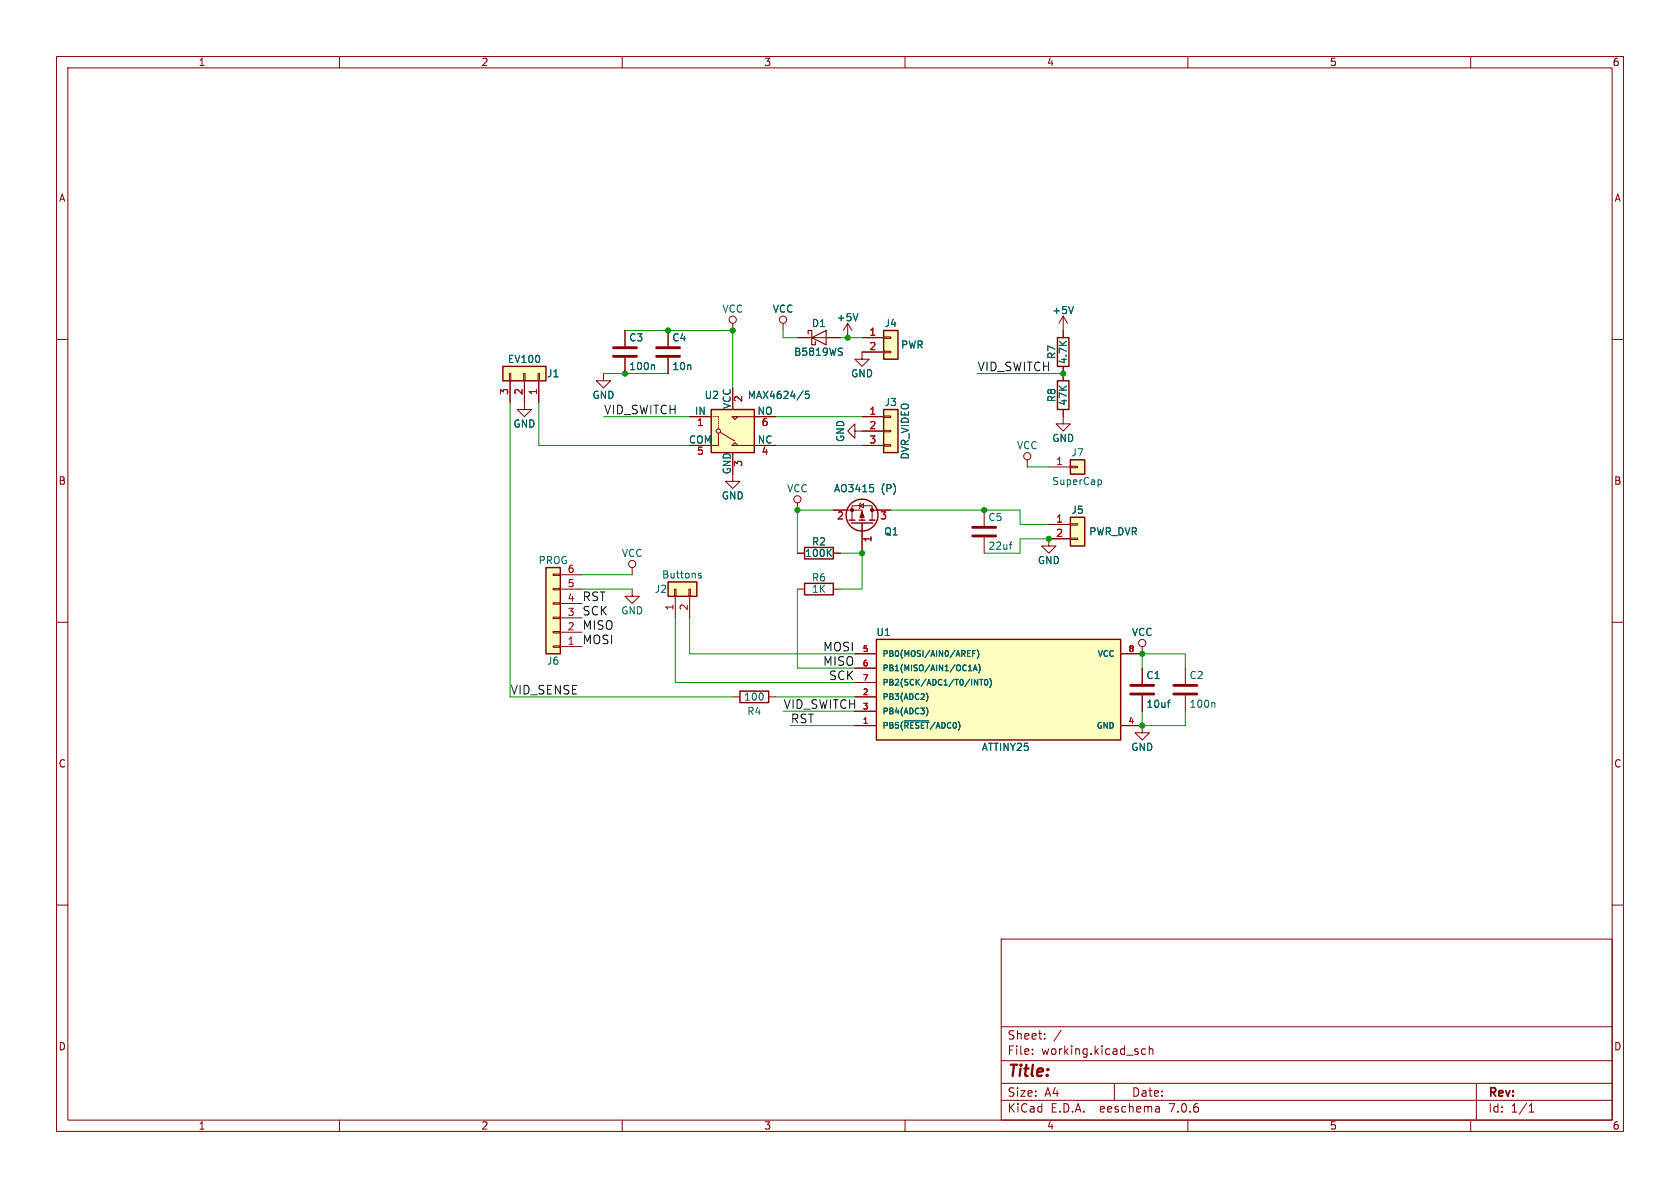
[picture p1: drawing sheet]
(kicad_sch (version 20230121) (generator eeschema)

 (paper "A4")

 (lib_symbols
  (symbol "VideoSwitchDVR-rescue:+5V" (power) (pin_names (offset 0)) (in_bom yes) (on_board yes)
   (property "Reference" "#PWR" (at 0 -3.81 0) (effects (font (size 1.27 1.27)) hide))
   (property "Value" "+5V" (at 0 3.556 0) (effects (font (size 1.27 1.27))))
   (property "Footprint" "" (at 0 0 0) (effects (font (size 1.27 1.27)) hide))
   (property "Datasheet" "" (at 0 0 0) (effects (font (size 1.27 1.27)) hide))
   (symbol "+5V_0_1"
    (polyline (pts (xy -0.762 1.27) (xy 0 2.54)) (stroke (width 0) (type solid)) (fill (type none)))
    (polyline (pts (xy 0 0) (xy 0 2.54)) (stroke (width 0) (type solid)) (fill (type none)))
    (polyline (pts (xy 0 2.54) (xy 0.762 1.27)) (stroke (width 0) (type solid)) (fill (type none))))
   (symbol "+5V_1_1"
    (pin power_in line (at 0 0 90) (length 0) hide (name "+5V" (effects (font (size 1.27 1.27)))) (number "1" (effects (font (size 1.27 1.27)))))))
  (symbol "VideoSwitchDVR-rescue:ATTINY15-1SC" (pin_names (offset 1.016)) (in_bom yes) (on_board yes)
   (property "Reference" "U" (at -20.32 10.16 0) (effects (font (size 1.27 1.27))))
   (property "Value" "ATTINY15-1SC" (at 16.51 -10.16 0) (effects (font (size 1.27 1.27))))
   (property "Footprint" "Housings_SOIC:SOIC-8_3.9x4.9mm_Pitch1.27mm" (at 15.24 0 0) (effects (font (size 1.27 1.27) italic) hide))
   (property "Datasheet" "" (at -20.32 8.89 0) (effects (font (size 1.27 1.27)) hide))
   (symbol "ATTINY15-1SC_0_1"
    (rectangle (start -21.59 8.89) (end 21.59 -8.89) (stroke (width 0.254) (type solid)) (fill (type background))))
   (symbol "ATTINY15-1SC_1_1"
    (pin bidirectional line (at -25.4 -6.35 0) (length 3.81) (name "PB5(~{RESET}/ADC0)" (effects (font (size 1.016 1.016)))) (number "1" (effects (font (size 1.016 1.016)))))
    (pin bidirectional line (at -25.4 -1.27 0) (length 3.81) (name "PB3(ADC2)" (effects (font (size 1.016 1.016)))) (number "2" (effects (font (size 1.016 1.016)))))
    (pin bidirectional line (at -25.4 -3.81 0) (length 3.81) (name "PB4(ADC3)" (effects (font (size 1.016 1.016)))) (number "3" (effects (font (size 1.016 1.016)))))
    (pin power_in line (at 25.4 -6.35 180) (length 3.81) (name "GND" (effects (font (size 1.016 1.016)))) (number "4" (effects (font (size 1.016 1.016)))))
    (pin bidirectional line (at -25.4 6.35 0) (length 3.81) (name "PB0(MOSI/AIN0/AREF)" (effects (font (size 1.016 1.016)))) (number "5" (effects (font (size 1.016 1.016)))))
    (pin bidirectional line (at -25.4 3.81 0) (length 3.81) (name "PB1(MISO/AIN1/OC1A)" (effects (font (size 1.016 1.016)))) (number "6" (effects (font (size 1.016 1.016)))))
    (pin bidirectional line (at -25.4 1.27 0) (length 3.81) (name "PB2(SCK/ADC1/T0/INT0)" (effects (font (size 1.016 1.016)))) (number "7" (effects (font (size 1.016 1.016)))))
    (pin power_in line (at 25.4 6.35 180) (length 3.81) (name "VCC" (effects (font (size 1.016 1.016)))) (number "8" (effects (font (size 1.016 1.016)))))))
  (symbol "VideoSwitchDVR-rescue:C" (pin_numbers hide) (pin_names (offset 0.254)) (in_bom yes) (on_board yes)
   (property "Reference" "C" (at 0.635 2.54 0) (effects (font (size 1.27 1.27)) (justify left)))
   (property "Value" "C" (at 0.635 -2.54 0) (effects (font (size 1.27 1.27)) (justify left)))
   (property "Footprint" "" (at 0.9652 -3.81 0) (effects (font (size 1.27 1.27)) hide))
   (property "Datasheet" "" (at 0 0 0) (effects (font (size 1.27 1.27)) hide))
   (symbol "C_0_1"
    (polyline (pts (xy -2.032 -0.762) (xy 2.032 -0.762)) (stroke (width 0.508) (type solid)) (fill (type none)))
    (polyline (pts (xy -2.032 0.762) (xy 2.032 0.762)) (stroke (width 0.508) (type solid)) (fill (type none))))
   (symbol "C_1_1"
    (pin passive line (at 0 3.81 270) (length 2.794) (name "~" (effects (font (size 1.27 1.27)))) (number "1" (effects (font (size 1.27 1.27)))))
    (pin passive line (at 0 -3.81 90) (length 2.794) (name "~" (effects (font (size 1.27 1.27)))) (number "2" (effects (font (size 1.27 1.27)))))))
  (symbol "VideoSwitchDVR-rescue:Conn_01x01" (pin_names (offset 1.016) hide) (in_bom yes) (on_board yes)
   (property "Reference" "J" (at 0 2.54 0) (effects (font (size 1.27 1.27))))
   (property "Value" "Conn_01x01" (at 0 -2.54 0) (effects (font (size 1.27 1.27))))
   (property "Footprint" "" (at 0 0 0) (effects (font (size 1.27 1.27)) hide))
   (property "Datasheet" "" (at 0 0 0) (effects (font (size 1.27 1.27)) hide))
   (symbol "Conn_01x01_1_1"
    (rectangle (start -1.27 0.127) (end 0 -0.127) (stroke (width 0.1524) (type solid)) (fill (type none)))
    (rectangle (start -1.27 1.27) (end 1.27 -1.27) (stroke (width 0.254) (type solid)) (fill (type background)))
    (pin passive line (at -5.08 0 0) (length 3.81) (name "Pin_1" (effects (font (size 1.27 1.27)))) (number "1" (effects (font (size 1.27 1.27)))))))
  (symbol "VideoSwitchDVR-rescue:Conn_01x02" (pin_names (offset 1.016) hide) (in_bom yes) (on_board yes)
   (property "Reference" "J" (at 0 2.54 0) (effects (font (size 1.27 1.27))))
   (property "Value" "Conn_01x02" (at 0 -5.08 0) (effects (font (size 1.27 1.27))))
   (property "Footprint" "" (at 0 0 0) (effects (font (size 1.27 1.27)) hide))
   (property "Datasheet" "" (at 0 0 0) (effects (font (size 1.27 1.27)) hide))
   (symbol "Conn_01x02_1_1"
    (rectangle (start -1.27 -2.413) (end 0 -2.667) (stroke (width 0.1524) (type solid)) (fill (type none)))
    (rectangle (start -1.27 0.127) (end 0 -0.127) (stroke (width 0.1524) (type solid)) (fill (type none)))
    (rectangle (start -1.27 1.27) (end 1.27 -3.81) (stroke (width 0.254) (type solid)) (fill (type background)))
    (pin passive line (at -5.08 0 0) (length 3.81) (name "Pin_1" (effects (font (size 1.27 1.27)))) (number "1" (effects (font (size 1.27 1.27)))))
    (pin passive line (at -5.08 -2.54 0) (length 3.81) (name "Pin_2" (effects (font (size 1.27 1.27)))) (number "2" (effects (font (size 1.27 1.27)))))))
  (symbol "VideoSwitchDVR-rescue:Conn_01x03" (pin_names (offset 1.016) hide) (in_bom yes) (on_board yes)
   (property "Reference" "J" (at 0 5.08 0) (effects (font (size 1.27 1.27))))
   (property "Value" "Conn_01x03" (at 0 -5.08 0) (effects (font (size 1.27 1.27))))
   (property "Footprint" "" (at 0 0 0) (effects (font (size 1.27 1.27)) hide))
   (property "Datasheet" "" (at 0 0 0) (effects (font (size 1.27 1.27)) hide))
   (symbol "Conn_01x03_1_1"
    (rectangle (start -1.27 -2.413) (end 0 -2.667) (stroke (width 0.1524) (type solid)) (fill (type none)))
    (rectangle (start -1.27 0.127) (end 0 -0.127) (stroke (width 0.1524) (type solid)) (fill (type none)))
    (rectangle (start -1.27 2.667) (end 0 2.413) (stroke (width 0.1524) (type solid)) (fill (type none)))
    (rectangle (start -1.27 3.81) (end 1.27 -3.81) (stroke (width 0.254) (type solid)) (fill (type background)))
    (pin passive line (at -5.08 2.54 0) (length 3.81) (name "Pin_1" (effects (font (size 1.27 1.27)))) (number "1" (effects (font (size 1.27 1.27)))))
    (pin passive line (at -5.08 0 0) (length 3.81) (name "Pin_2" (effects (font (size 1.27 1.27)))) (number "2" (effects (font (size 1.27 1.27)))))
    (pin passive line (at -5.08 -2.54 0) (length 3.81) (name "Pin_3" (effects (font (size 1.27 1.27)))) (number "3" (effects (font (size 1.27 1.27)))))))
  (symbol "VideoSwitchDVR-rescue:Conn_01x06" (pin_names (offset 1.016) hide) (in_bom yes) (on_board yes)
   (property "Reference" "J" (at 0 7.62 0) (effects (font (size 1.27 1.27))))
   (property "Value" "Conn_01x06" (at 0 -10.16 0) (effects (font (size 1.27 1.27))))
   (property "Footprint" "" (at 0 0 0) (effects (font (size 1.27 1.27)) hide))
   (property "Datasheet" "" (at 0 0 0) (effects (font (size 1.27 1.27)) hide))
   (symbol "Conn_01x06_1_1"
    (rectangle (start -1.27 -7.493) (end 0 -7.747) (stroke (width 0.1524) (type solid)) (fill (type none)))
    (rectangle (start -1.27 -4.953) (end 0 -5.207) (stroke (width 0.1524) (type solid)) (fill (type none)))
    (rectangle (start -1.27 -2.413) (end 0 -2.667) (stroke (width 0.1524) (type solid)) (fill (type none)))
    (rectangle (start -1.27 0.127) (end 0 -0.127) (stroke (width 0.1524) (type solid)) (fill (type none)))
    (rectangle (start -1.27 2.667) (end 0 2.413) (stroke (width 0.1524) (type solid)) (fill (type none)))
    (rectangle (start -1.27 5.207) (end 0 4.953) (stroke (width 0.1524) (type solid)) (fill (type none)))
    (rectangle (start -1.27 6.35) (end 1.27 -8.89) (stroke (width 0.254) (type solid)) (fill (type background)))
    (pin passive line (at -5.08 5.08 0) (length 3.81) (name "Pin_1" (effects (font (size 1.27 1.27)))) (number "1" (effects (font (size 1.27 1.27)))))
    (pin passive line (at -5.08 2.54 0) (length 3.81) (name "Pin_2" (effects (font (size 1.27 1.27)))) (number "2" (effects (font (size 1.27 1.27)))))
    (pin passive line (at -5.08 0 0) (length 3.81) (name "Pin_3" (effects (font (size 1.27 1.27)))) (number "3" (effects (font (size 1.27 1.27)))))
    (pin passive line (at -5.08 -2.54 0) (length 3.81) (name "Pin_4" (effects (font (size 1.27 1.27)))) (number "4" (effects (font (size 1.27 1.27)))))
    (pin passive line (at -5.08 -5.08 0) (length 3.81) (name "Pin_5" (effects (font (size 1.27 1.27)))) (number "5" (effects (font (size 1.27 1.27)))))
    (pin passive line (at -5.08 -7.62 0) (length 3.81) (name "Pin_6" (effects (font (size 1.27 1.27)))) (number "6" (effects (font (size 1.27 1.27)))))))
  (symbol "VideoSwitchDVR-rescue:D_Schottky" (pin_numbers hide) (pin_names (offset 1.016) hide) (in_bom yes) (on_board yes)
   (property "Reference" "D" (at 0 2.54 0) (effects (font (size 1.27 1.27))))
   (property "Value" "D_Schottky" (at 0 -2.54 0) (effects (font (size 1.27 1.27))))
   (property "Footprint" "" (at 0 0 0) (effects (font (size 1.27 1.27)) hide))
   (property "Datasheet" "" (at 0 0 0) (effects (font (size 1.27 1.27)) hide))
   (symbol "D_Schottky_0_1"
    (polyline (pts (xy 1.27 0) (xy -1.27 0)) (stroke (width 0) (type solid)) (fill (type none)))
    (polyline (pts (xy 1.27 1.27) (xy 1.27 -1.27) (xy -1.27 0) (xy 1.27 1.27)) (stroke (width 0.2032) (type solid)) (fill (type none)))
    (polyline (pts (xy -1.905 0.635) (xy -1.905 1.27) (xy -1.27 1.27) (xy -1.27 -1.27) (xy -0.635 -1.27) (xy -0.635 -0.635)) (stroke (width 0.2032) (type solid)) (fill (type none))))
   (symbol "D_Schottky_1_1"
    (pin passive line (at -3.81 0 0) (length 2.54) (name "K" (effects (font (size 1.27 1.27)))) (number "1" (effects (font (size 1.27 1.27)))))
    (pin passive line (at 3.81 0 180) (length 2.54) (name "A" (effects (font (size 1.27 1.27)))) (number "2" (effects (font (size 1.27 1.27)))))))
  (symbol "VideoSwitchDVR-rescue:GND" (power) (pin_names (offset 0)) (in_bom yes) (on_board yes)
   (property "Reference" "#PWR" (at 0 -6.35 0) (effects (font (size 1.27 1.27)) hide))
   (property "Value" "GND" (at 0 -3.81 0) (effects (font (size 1.27 1.27))))
   (property "Footprint" "" (at 0 0 0) (effects (font (size 1.27 1.27)) hide))
   (property "Datasheet" "" (at 0 0 0) (effects (font (size 1.27 1.27)) hide))
   (symbol "GND_0_1"
    (polyline (pts (xy 0 0) (xy 0 -1.27) (xy 1.27 -1.27) (xy 0 -2.54) (xy -1.27 -1.27) (xy 0 -1.27)) (stroke (width 0) (type solid)) (fill (type none))))
   (symbol "GND_1_1"
    (pin power_in line (at 0 0 270) (length 0) hide (name "GND" (effects (font (size 1.27 1.27)))) (number "1" (effects (font (size 1.27 1.27)))))))
  (symbol "VideoSwitchDVR-rescue:MAX4624/5" (pin_names (offset 0)) (in_bom yes) (on_board yes)
   (property "Reference" "U" (at -5.08 6.35 0) (effects (font (size 1.27 1.27)) (justify left)))
   (property "Value" "MAX4624/5" (at 2.54 6.35 0) (effects (font (size 1.27 1.27)) (justify left)))
   (property "Footprint" "" (at 0 1.27 0) (effects (font (size 1.27 1.27)) hide))
   (property "Datasheet" "" (at 0 1.27 0) (effects (font (size 1.27 1.27)) hide))
   (symbol "MAX4624/5_0_1"
    (rectangle (start -3.81 3.81) (end 3.81 -3.81) (stroke (width 0.254) (type solid)) (fill (type background)))
    (circle (center -2.54 0) (radius 0.381) (stroke (width 0) (type solid)) (fill (type none)))
    (polyline (pts (xy -3.683 2.54) (xy -3.81 2.54)) (stroke (width 0) (type solid)) (fill (type none)))
    (polyline (pts (xy -3.302 2.54) (xy -3.429 2.54)) (stroke (width 0) (type solid)) (fill (type none)))
    (polyline (pts (xy -2.921 2.54) (xy -3.048 2.54)) (stroke (width 0) (type solid)) (fill (type none)))
    (polyline (pts (xy -2.54 0.635) (xy -2.54 0.508)) (stroke (width 0) (type solid)) (fill (type none)))
    (polyline (pts (xy -2.54 1.016) (xy -2.54 0.889)) (stroke (width 0) (type solid)) (fill (type none)))
    (polyline (pts (xy -2.54 1.397) (xy -2.54 1.27)) (stroke (width 0) (type solid)) (fill (type none)))
    (polyline (pts (xy -2.54 1.778) (xy -2.54 1.651)) (stroke (width 0) (type solid)) (fill (type none)))
    (polyline (pts (xy -2.54 2.159) (xy -2.54 2.032)) (stroke (width 0) (type solid)) (fill (type none)))
    (polyline (pts (xy -2.54 2.54) (xy -2.667 2.54)) (stroke (width 0) (type solid)) (fill (type none)))
    (polyline (pts (xy -2.54 2.54) (xy -2.54 2.413)) (stroke (width 0) (type solid)) (fill (type none)))
    (polyline (pts (xy -2.159 -0.254) (xy 0.381 -1.778)) (stroke (width 0) (type solid)) (fill (type none)))
    (polyline (pts (xy 0 2.54) (xy 3.81 2.54)) (stroke (width 0) (type solid)) (fill (type none)))
    (polyline (pts (xy 3.81 -2.54) (xy 0 -2.54)) (stroke (width 0) (type solid)) (fill (type none)))
    (polyline (pts (xy -3.81 -2.54) (xy -2.54 -2.54) (xy -2.54 -0.381)) (stroke (width 0) (type solid)) (fill (type none)))
    (polyline (pts (xy -0.127 -2.54) (xy 0.381 -2.032) (xy 0.889 -2.54) (xy -0.127 -2.54) (xy -0.127 -2.54)) (stroke (width 0) (type solid)) (fill (type none)))
    (polyline (pts (xy 0.889 2.54) (xy -0.127 2.54) (xy 0.381 2.032) (xy 0.889 2.54) (xy 0.889 2.54) (xy 0.889 2.54)) (stroke (width 0) (type solid)) (fill (type none)))
    (pin power_in line (at 0 -7.62 90) (length 3.81) (name "GND" (effects (font (size 1.27 1.27)))) (number "3" (effects (font (size 1.27 1.27))))))
   (symbol "MAX4624/5_1_1"
    (pin input line (at -7.62 2.54 0) (length 3.81) (name "IN" (effects (font (size 1.27 1.27)))) (number "1" (effects (font (size 1.27 1.27)))))
    (pin power_in line (at 0 7.62 270) (length 3.81) (name "VCC" (effects (font (size 1.27 1.27)))) (number "2" (effects (font (size 1.27 1.27)))))
    (pin bidirectional line (at 7.62 -2.54 180) (length 3.81) (name "NC" (effects (font (size 1.27 1.27)))) (number "4" (effects (font (size 1.27 1.27)))))
    (pin bidirectional line (at -7.62 -2.54 0) (length 3.81) (name "COM" (effects (font (size 1.27 1.27)))) (number "5" (effects (font (size 1.27 1.27)))))
    (pin bidirectional line (at 7.62 2.54 180) (length 3.81) (name "NO" (effects (font (size 1.27 1.27)))) (number "6" (effects (font (size 1.27 1.27)))))))
  (symbol "VideoSwitchDVR-rescue:Q_PMOS_GSD" (pin_names (offset 0) hide) (in_bom yes) (on_board yes)
   (property "Reference" "Q" (at 5.08 1.27 0) (effects (font (size 1.27 1.27)) (justify left)))
   (property "Value" "Q_PMOS_GSD" (at 5.08 -1.27 0) (effects (font (size 1.27 1.27)) (justify left)))
   (property "Footprint" "" (at 5.08 2.54 0) (effects (font (size 1.27 1.27)) hide))
   (property "Datasheet" "" (at 0 0 0) (effects (font (size 1.27 1.27)) hide))
   (symbol "Q_PMOS_GSD_0_1"
    (polyline (pts (xy 0.0508 0) (xy 0.254 0)) (stroke (width 0) (type solid)) (fill (type none)))
    (polyline (pts (xy 0.762 -1.778) (xy 2.54 -1.778)) (stroke (width 0) (type solid)) (fill (type none)))
    (polyline (pts (xy 0.762 -1.27) (xy 0.762 -2.286)) (stroke (width 0.254) (type solid)) (fill (type none)))
    (polyline (pts (xy 0.762 0) (xy 2.54 0)) (stroke (width 0) (type solid)) (fill (type none)))
    (polyline (pts (xy 0.762 0.508) (xy 0.762 -0.508)) (stroke (width 0.254) (type solid)) (fill (type none)))
    (polyline (pts (xy 0.762 1.778) (xy 2.54 1.778)) (stroke (width 0) (type solid)) (fill (type none)))
    (polyline (pts (xy 0.762 2.286) (xy 0.762 1.27)) (stroke (width 0.254) (type solid)) (fill (type none)))
    (polyline (pts (xy 2.54 -1.778) (xy 2.54 -2.54)) (stroke (width 0) (type solid)) (fill (type none)))
    (polyline (pts (xy 2.54 -1.778) (xy 2.54 0)) (stroke (width 0) (type solid)) (fill (type none)))
    (polyline (pts (xy 2.54 2.54) (xy 2.54 1.778)) (stroke (width 0) (type solid)) (fill (type none)))
    (polyline (pts (xy 0.254 1.905) (xy 0.254 -1.905) (xy 0.254 -1.905)) (stroke (width 0.254) (type solid)) (fill (type none)))
    (polyline (pts (xy 2.286 0) (xy 1.27 -0.381) (xy 1.27 0.381) (xy 2.286 0)) (stroke (width 0) (type solid)) (fill (type outline)))
    (polyline (pts (xy 2.54 -1.778) (xy 3.302 -1.778) (xy 3.302 1.778) (xy 2.54 1.778)) (stroke (width 0) (type solid)) (fill (type none)))
    (polyline (pts (xy 2.794 -0.508) (xy 2.921 -0.381) (xy 3.683 -0.381) (xy 3.81 -0.254)) (stroke (width 0) (type solid)) (fill (type none)))
    (polyline (pts (xy 3.302 -0.381) (xy 2.921 0.254) (xy 3.683 0.254) (xy 3.302 -0.381)) (stroke (width 0) (type solid)) (fill (type none)))
    (circle (center 1.651 0) (radius 2.8194) (stroke (width 0.254) (type solid)) (fill (type none)))
    (circle (center 2.54 -1.778) (radius 0.2794) (stroke (width 0) (type solid)) (fill (type outline)))
    (circle (center 2.54 1.778) (radius 0.2794) (stroke (width 0) (type solid)) (fill (type outline))))
   (symbol "Q_PMOS_GSD_1_1"
    (pin input line (at -5.08 0 0) (length 5.08) (name "G" (effects (font (size 1.27 1.27)))) (number "1" (effects (font (size 1.27 1.27)))))
    (pin passive line (at 2.54 -5.08 90) (length 2.54) (name "S" (effects (font (size 1.27 1.27)))) (number "2" (effects (font (size 1.27 1.27)))))
    (pin passive line (at 2.54 5.08 270) (length 2.54) (name "D" (effects (font (size 1.27 1.27)))) (number "3" (effects (font (size 1.27 1.27)))))))
  (symbol "VideoSwitchDVR-rescue:R" (pin_numbers hide) (pin_names (offset 0)) (in_bom yes) (on_board yes)
   (property "Reference" "R" (at 2.032 0 90) (effects (font (size 1.27 1.27))))
   (property "Value" "R" (at 0 0 90) (effects (font (size 1.27 1.27))))
   (property "Footprint" "" (at -1.778 0 90) (effects (font (size 1.27 1.27)) hide))
   (property "Datasheet" "" (at 0 0 0) (effects (font (size 1.27 1.27)) hide))
   (symbol "R_0_1"
    (rectangle (start -1.016 -2.54) (end 1.016 2.54) (stroke (width 0.254) (type solid)) (fill (type none))))
   (symbol "R_1_1"
    (pin passive line (at 0 3.81 270) (length 1.27) (name "~" (effects (font (size 1.27 1.27)))) (number "1" (effects (font (size 1.27 1.27)))))
    (pin passive line (at 0 -3.81 90) (length 1.27) (name "~" (effects (font (size 1.27 1.27)))) (number "2" (effects (font (size 1.27 1.27)))))))
  (symbol "VideoSwitchDVR-rescue:VCC" (power) (pin_names (offset 0)) (in_bom yes) (on_board yes)
   (property "Reference" "#PWR" (at 0 -3.81 0) (effects (font (size 1.27 1.27)) hide))
   (property "Value" "VCC" (at 0 3.81 0) (effects (font (size 1.27 1.27))))
   (property "Footprint" "" (at 0 0 0) (effects (font (size 1.27 1.27)) hide))
   (property "Datasheet" "" (at 0 0 0) (effects (font (size 1.27 1.27)) hide))
   (symbol "VCC_0_1"
    (polyline (pts (xy 0 0) (xy 0 1.27)) (stroke (width 0) (type solid)) (fill (type none)))
    (circle (center 0 1.905) (radius 0.635) (stroke (width 0) (type solid)) (fill (type none))))
   (symbol "VCC_1_1"
    (pin power_in line (at 0 0 90) (length 0) hide (name "VCC" (effects (font (size 1.27 1.27)))) (number "1" (effects (font (size 1.27 1.27))))))))

 (junction (at 201.93 115.57) (diameter 0) (color 0 0 0 0))
 (junction (at 118.11 58.42) (diameter 0) (color 0 0 0 0))
 (junction (at 185.42 95.25) (diameter 0) (color 0 0 0 0))
 (junction (at 201.93 128.27) (diameter 0) (color 0 0 0 0))
 (junction (at 152.4 97.79) (diameter 0) (color 0 0 0 0))
 (junction (at 110.49 66.04) (diameter 0) (color 0 0 0 0))
 (junction (at 129.54 58.42) (diameter 0) (color 0 0 0 0))
 (junction (at 173.99 90.17) (diameter 0) (color 0 0 0 0))
 (junction (at 187.96 66.04) (diameter 0) (color 0 0 0 0))
 (junction (at 149.86 59.69) (diameter 0) (color 0 0 0 0))
 (junction (at 140.97 90.17) (diameter 0) (color 0 0 0 0))

 (wire (pts (xy 138.43 59.69) (xy 140.97 59.69)) (stroke (width 0) (type default)))
 (wire (pts (xy 121.92 73.66) (xy 106.68 73.66)) (stroke (width 0) (type default)))
 (wire (pts (xy 111.76 101.6) (xy 102.87 101.6)) (stroke (width 0) (type default)))
 (wire (pts (xy 181.61 82.55) (xy 185.42 82.55)) (stroke (width 0) (type default)))
 (wire (pts (xy 119.38 120.65) (xy 151.13 120.65)) (stroke (width 0) (type default)))
 (wire (pts (xy 209.55 115.57) (xy 201.93 115.57)) (stroke (width 0) (type default)))
 (wire (pts (xy 152.4 73.66) (xy 137.16 73.66)) (stroke (width 0) (type default)))
 (wire (pts (xy 111.76 104.14) (xy 102.87 104.14)) (stroke (width 0) (type default)))
 (wire (pts (xy 180.34 92.71) (xy 180.34 90.17)) (stroke (width 0) (type default)))
 (wire (pts (xy 201.93 128.27) (xy 209.55 128.27)) (stroke (width 0) (type default)))
 (wire (pts (xy 148.59 59.69) (xy 149.86 59.69)) (stroke (width 0) (type default)))
 (wire (pts (xy 119.38 120.65) (xy 119.38 109.22)) (stroke (width 0) (type default)))
 (wire (pts (xy 140.97 90.17) (xy 147.32 90.17)) (stroke (width 0) (type default)))
 (wire (pts (xy 90.17 123.19) (xy 129.54 123.19)) (stroke (width 0) (type default)))
 (wire (pts (xy 180.34 95.25) (xy 180.34 97.79)) (stroke (width 0) (type default)))
 (wire (pts (xy 140.97 118.11) (xy 151.13 118.11)) (stroke (width 0) (type default)))
 (wire (pts (xy 149.86 59.69) (xy 152.4 59.69)) (stroke (width 0) (type default)))
 (wire (pts (xy 152.4 97.79) (xy 148.59 97.79)) (stroke (width 0) (type default)))
 (wire (pts (xy 121.92 109.22) (xy 121.92 115.57)) (stroke (width 0) (type default)))
 (wire (pts (xy 129.54 58.42) (xy 129.54 68.58)) (stroke (width 0) (type default)))
 (wire (pts (xy 106.68 66.04) (xy 110.49 66.04)) (stroke (width 0) (type default)))
 (wire (pts (xy 95.25 71.12) (xy 95.25 78.74)) (stroke (width 0) (type default)))
 (wire (pts (xy 138.43 58.42) (xy 138.43 59.69)) (stroke (width 0) (type default)))
 (wire (pts (xy 209.55 128.27) (xy 209.55 125.73)) (stroke (width 0) (type default)))
 (wire (pts (xy 118.11 58.42) (xy 129.54 58.42)) (stroke (width 0) (type default)))
 (wire (pts (xy 151.13 128.27) (xy 139.7 128.27)) (stroke (width 0) (type default)))
 (wire (pts (xy 95.25 78.74) (xy 121.92 78.74)) (stroke (width 0) (type default)))
 (wire (pts (xy 151.13 125.73) (xy 138.43 125.73)) (stroke (width 0) (type default)))
 (wire (pts (xy 187.96 66.04) (xy 172.72 66.04)) (stroke (width 0) (type default)))
 (wire (pts (xy 152.4 104.14) (xy 152.4 97.79)) (stroke (width 0) (type default)))
 (wire (pts (xy 209.55 118.11) (xy 209.55 115.57)) (stroke (width 0) (type default)))
 (wire (pts (xy 180.34 90.17) (xy 173.99 90.17)) (stroke (width 0) (type default)))
 (wire (pts (xy 173.99 90.17) (xy 157.48 90.17)) (stroke (width 0) (type default)))
 (wire (pts (xy 90.17 123.19) (xy 90.17 71.12)) (stroke (width 0) (type default)))
 (wire (pts (xy 140.97 118.11) (xy 140.97 104.14)) (stroke (width 0) (type default)))
 (wire (pts (xy 110.49 66.04) (xy 118.11 66.04)) (stroke (width 0) (type default)))
 (wire (pts (xy 110.49 58.42) (xy 118.11 58.42)) (stroke (width 0) (type default)))
 (wire (pts (xy 185.42 95.25) (xy 180.34 95.25)) (stroke (width 0) (type default)))
 (wire (pts (xy 137.16 78.74) (xy 152.4 78.74)) (stroke (width 0) (type default)))
 (wire (pts (xy 140.97 97.79) (xy 140.97 90.17)) (stroke (width 0) (type default)))
 (wire (pts (xy 121.92 115.57) (xy 151.13 115.57)) (stroke (width 0) (type default)))
 (wire (pts (xy 201.93 128.27) (xy 201.93 125.73)) (stroke (width 0) (type default)))
 (wire (pts (xy 137.16 123.19) (xy 151.13 123.19)) (stroke (width 0) (type default)))
 (wire (pts (xy 201.93 115.57) (xy 201.93 118.11)) (stroke (width 0) (type default)))
 (wire (pts (xy 180.34 97.79) (xy 173.99 97.79)) (stroke (width 0) (type default)))
 (wire (pts (xy 185.42 92.71) (xy 180.34 92.71)) (stroke (width 0) (type default)))
 (wire (pts (xy 148.59 104.14) (xy 152.4 104.14)) (stroke (width 0) (type default)))

 (label "VID_SWITCH" (at 106.68 73.66 0) (effects (font (size 1.524 1.524)) (justify left bottom)))
 (label "MISO" (at 151.13 118.11 180) (effects (font (size 1.524 1.524)) (justify right bottom)))
 (label "VID_SWITCH" (at 172.72 66.04 0) (effects (font (size 1.524 1.524)) (justify left bottom)))
 (label "VID_SENSE" (at 90.17 123.19 0) (effects (font (size 1.524 1.524)) (justify left bottom)))
 (label "MOSI" (at 102.87 114.3 0) (effects (font (size 1.524 1.524)) (justify left bottom)))
 (label "SCK" (at 151.13 120.65 180) (effects (font (size 1.524 1.524)) (justify right bottom)))
 (label "MISO" (at 102.87 111.76 0) (effects (font (size 1.524 1.524)) (justify left bottom)))
 (label "RST" (at 102.87 106.68 0) (effects (font (size 1.524 1.524)) (justify left bottom)))
 (label "RST" (at 139.7 128.27 0) (effects (font (size 1.524 1.524)) (justify left bottom)))
 (label "MOSI" (at 151.13 115.57 180) (effects (font (size 1.524 1.524)) (justify right bottom)))
 (label "SCK" (at 102.87 109.22 0) (effects (font (size 1.524 1.524)) (justify left bottom)))
 (label "VID_SWITCH" (at 138.43 125.73 0) (effects (font (size 1.524 1.524)) (justify left bottom)))

 (symbol (lib_id "VideoSwitchDVR-rescue:MAX4624/5") (at 129.54 76.2 0) (unit 1) (in_bom yes) (on_board yes) (dnp no)
  (property "Reference" "U2" (at 124.46 69.85 0) (effects (font (size 1.27 1.27)) (justify left)))
  (property "Value" "MAX4624/5" (at 132.08 69.85 0) (effects (font (size 1.27 1.27)) (justify left)))
  (property "Footprint" "TO_SOT_Packages_SMD:SOT-23-6" (at 129.54 74.93 0) (effects (font (size 1.27 1.27)) hide))
  (property "Datasheet" "" (at 129.54 74.93 0) (effects (font (size 1.27 1.27)) hide)) (pin "3") (pin "1") (pin "2") (pin "4") (pin "5") (pin "6"))

 (symbol (lib_id "VideoSwitchDVR-rescue:VCC") (at 201.93 115.57 0) (unit 1) (in_bom yes) (on_board yes) (dnp no)
  (property "Reference" "#PWR16" (at 201.93 119.38 0) (effects (font (size 1.27 1.27)) hide))
  (property "Value" "VCC" (at 201.93 111.76 0) (effects (font (size 1.27 1.27))))
  (property "Footprint" "" (at 201.93 115.57 0) (effects (font (size 1.27 1.27)) hide))
  (property "Datasheet" "" (at 201.93 115.57 0) (effects (font (size 1.27 1.27)) hide)) (pin "1"))

 (symbol (lib_id "VideoSwitchDVR-rescue:GND") (at 201.93 128.27 0) (unit 1) (in_bom yes) (on_board yes) (dnp no)
  (property "Reference" "#PWR17" (at 201.93 134.62 0) (effects (font (size 1.27 1.27)) hide))
  (property "Value" "GND" (at 201.93 132.08 0) (effects (font (size 1.27 1.27))))
  (property "Footprint" "" (at 201.93 128.27 0) (effects (font (size 1.27 1.27)) hide))
  (property "Datasheet" "" (at 201.93 128.27 0) (effects (font (size 1.27 1.27)) hide)) (pin "1"))

 (symbol (lib_id "VideoSwitchDVR-rescue:GND") (at 129.54 83.82 0) (unit 1) (in_bom yes) (on_board yes) (dnp no)
  (property "Reference" "#PWR6" (at 129.54 90.17 0) (effects (font (size 1.27 1.27)) hide))
  (property "Value" "GND" (at 129.54 87.63 0) (effects (font (size 1.27 1.27))))
  (property "Footprint" "" (at 129.54 83.82 0) (effects (font (size 1.27 1.27)) hide))
  (property "Datasheet" "" (at 129.54 83.82 0) (effects (font (size 1.27 1.27)) hide)) (pin "1"))

 (symbol (lib_id "VideoSwitchDVR-rescue:C") (at 118.11 62.23 0) (unit 1) (in_bom yes) (on_board yes) (dnp no)
  (property "Reference" "C4" (at 118.745 59.69 0) (effects (font (size 1.27 1.27)) (justify left)))
  (property "Value" "10n" (at 118.745 64.77 0) (effects (font (size 1.27 1.27)) (justify left)))
  (property "Footprint" "Capacitors_SMD:C_0603" (at 119.0752 66.04 0) (effects (font (size 1.27 1.27)) hide))
  (property "Datasheet" "" (at 118.11 62.23 0) (effects (font (size 1.27 1.27)) hide)) (pin "1") (pin "2"))

 (symbol (lib_id "VideoSwitchDVR-rescue:C") (at 110.49 62.23 0) (unit 1) (in_bom yes) (on_board yes) (dnp no)
  (property "Reference" "C3" (at 111.125 59.69 0) (effects (font (size 1.27 1.27)) (justify left)))
  (property "Value" "100n" (at 111.125 64.77 0) (effects (font (size 1.27 1.27)) (justify left)))
  (property "Footprint" "Capacitors_SMD:C_0603" (at 111.4552 66.04 0) (effects (font (size 1.27 1.27)) hide))
  (property "Datasheet" "" (at 110.49 62.23 0) (effects (font (size 1.27 1.27)) hide)) (pin "1") (pin "2"))

 (symbol (lib_id "VideoSwitchDVR-rescue:GND") (at 106.68 66.04 0) (unit 1) (in_bom yes) (on_board yes) (dnp no)
  (property "Reference" "#PWR2" (at 106.68 72.39 0) (effects (font (size 1.27 1.27)) hide))
  (property "Value" "GND" (at 106.68 69.85 0) (effects (font (size 1.27 1.27))))
  (property "Footprint" "" (at 106.68 66.04 0) (effects (font (size 1.27 1.27)) hide))
  (property "Datasheet" "" (at 106.68 66.04 0) (effects (font (size 1.27 1.27)) hide)) (pin "1"))

 (symbol (lib_id "VideoSwitchDVR-rescue:C") (at 209.55 121.92 0) (unit 1) (in_bom yes) (on_board yes) (dnp no)
  (property "Reference" "C2" (at 210.185 119.38 0) (effects (font (size 1.27 1.27)) (justify left)))
  (property "Value" "100n" (at 210.185 124.46 0) (effects (font (size 1.27 1.27)) (justify left)))
  (property "Footprint" "Capacitors_SMD:C_0603" (at 210.5152 125.73 0) (effects (font (size 1.27 1.27)) hide))
  (property "Datasheet" "" (at 209.55 121.92 0) (effects (font (size 1.27 1.27)) hide)) (pin "1") (pin "2"))

 (symbol (lib_id "VideoSwitchDVR-rescue:C") (at 201.93 121.92 0) (unit 1) (in_bom yes) (on_board yes) (dnp no)
  (property "Reference" "C1" (at 202.565 119.38 0) (effects (font (size 1.27 1.27)) (justify left)))
  (property "Value" "10uf" (at 202.565 124.46 0) (effects (font (size 1.27 1.27)) (justify left)))
  (property "Footprint" "Capacitors_SMD:C_0603" (at 202.8952 125.73 0) (effects (font (size 1.27 1.27)) hide))
  (property "Datasheet" "" (at 201.93 121.92 0) (effects (font (size 1.27 1.27)) hide)) (pin "1") (pin "2"))

 (symbol (lib_id "VideoSwitchDVR-rescue:VCC") (at 129.54 58.42 0) (unit 1) (in_bom yes) (on_board yes) (dnp no)
  (property "Reference" "#PWR5" (at 129.54 62.23 0) (effects (font (size 1.27 1.27)) hide))
  (property "Value" "VCC" (at 129.54 54.61 0) (effects (font (size 1.27 1.27))))
  (property "Footprint" "" (at 129.54 58.42 0) (effects (font (size 1.27 1.27)) hide))
  (property "Datasheet" "" (at 129.54 58.42 0) (effects (font (size 1.27 1.27)) hide)) (pin "1"))

 (symbol (lib_id "VideoSwitchDVR-rescue:ATTINY15-1SC") (at 176.53 121.92 0) (unit 1) (in_bom yes) (on_board yes) (dnp no)
  (property "Reference" "U1" (at 156.21 111.76 0) (effects (font (size 1.27 1.27))))
  (property "Value" "ATTINY25" (at 177.8 132.08 0) (effects (font (size 1.27 1.27))))
  (property "Footprint" "Housings_SOIC:SOIJ-8_5.3x5.3mm_Pitch1.27mm" (at 191.77 121.92 0) (effects (font (size 1.27 1.27) italic) hide))
  (property "Datasheet" "" (at 156.21 113.03 0) (effects (font (size 1.27 1.27)) hide)) (pin "1") (pin "2") (pin "3") (pin "4") (pin "5") (pin "6") (pin "7") (pin "8"))

 (symbol (lib_id "VideoSwitchDVR-rescue:R") (at 133.35 123.19 90) (unit 1) (in_bom yes) (on_board yes) (dnp no)
  (property "Reference" "R4" (at 133.35 125.73 90) (effects (font (size 1.27 1.27))))
  (property "Value" "100" (at 133.35 123.19 90) (effects (font (size 1.27 1.27))))
  (property "Footprint" "Resistors_SMD:R_0603" (at 133.35 124.968 90) (effects (font (size 1.27 1.27)) hide))
  (property "Datasheet" "" (at 133.35 123.19 0) (effects (font (size 1.27 1.27)) hide)) (pin "1") (pin "2"))

 (symbol (lib_id "VideoSwitchDVR-rescue:Conn_01x03") (at 92.71 66.04 270) (mirror x) (unit 1) (in_bom yes) (on_board yes) (dnp no)
  (property "Reference" "J1" (at 97.79 66.04 90) (effects (font (size 1.27 1.27))))
  (property "Value" "EV100" (at 92.71 63.5 90) (effects (font (size 1.27 1.27))))
  (property "Footprint" "KiCadCustomLibs:USB_3_PADS" (at 92.71 66.04 0) (effects (font (size 1.27 1.27)) hide))
  (property "Datasheet" "" (at 92.71 66.04 0) (effects (font (size 1.27 1.27)) hide)) (pin "1") (pin "2") (pin "3"))

 (symbol (lib_id "VideoSwitchDVR-rescue:GND") (at 92.71 71.12 0) (unit 1) (in_bom yes) (on_board yes) (dnp no)
  (property "Reference" "#PWR1" (at 92.71 77.47 0) (effects (font (size 1.27 1.27)) hide))
  (property "Value" "GND" (at 92.71 74.93 0) (effects (font (size 1.27 1.27))))
  (property "Footprint" "" (at 92.71 71.12 0) (effects (font (size 1.27 1.27)) hide))
  (property "Datasheet" "" (at 92.71 71.12 0) (effects (font (size 1.27 1.27)) hide)) (pin "1"))

 (symbol (lib_id "VideoSwitchDVR-rescue:Conn_01x03") (at 157.48 76.2 0) (unit 1) (in_bom yes) (on_board yes) (dnp no)
  (property "Reference" "J3" (at 157.48 71.12 0) (effects (font (size 1.27 1.27))))
  (property "Value" "DVR_VIDEO" (at 160.02 76.2 90) (effects (font (size 1.27 1.27))))
  (property "Footprint" "KiCadCustomLibs:USB_3_PADS" (at 157.48 76.2 0) (effects (font (size 1.27 1.27)) hide))
  (property "Datasheet" "" (at 157.48 76.2 0) (effects (font (size 1.27 1.27)) hide)) (pin "1") (pin "2") (pin "3"))

 (symbol (lib_id "VideoSwitchDVR-rescue:GND") (at 152.4 76.2 270) (unit 1) (in_bom yes) (on_board yes) (dnp no)
  (property "Reference" "#PWR11" (at 146.05 76.2 0) (effects (font (size 1.27 1.27)) hide))
  (property "Value" "GND" (at 148.59 76.2 0) (effects (font (size 1.27 1.27))))
  (property "Footprint" "" (at 152.4 76.2 0) (effects (font (size 1.27 1.27)) hide))
  (property "Datasheet" "" (at 152.4 76.2 0) (effects (font (size 1.27 1.27)) hide)) (pin "1"))

 (symbol (lib_id "VideoSwitchDVR-rescue:Conn_01x02") (at 157.48 59.69 0) (unit 1) (in_bom yes) (on_board yes) (dnp no)
  (property "Reference" "J4" (at 157.48 57.15 0) (effects (font (size 1.27 1.27))))
  (property "Value" "PWR" (at 161.29 60.96 0) (effects (font (size 1.27 1.27))))
  (property "Footprint" "KiCadCustomLibs:POWER2PIN" (at 157.48 59.69 0) (effects (font (size 1.27 1.27)) hide))
  (property "Datasheet" "" (at 157.48 59.69 0) (effects (font (size 1.27 1.27)) hide)) (pin "1") (pin "2"))

 (symbol (lib_id "VideoSwitchDVR-rescue:Conn_01x02") (at 190.5 92.71 0) (unit 1) (in_bom yes) (on_board yes) (dnp no)
  (property "Reference" "J5" (at 190.5 90.17 0) (effects (font (size 1.27 1.27))))
  (property "Value" "PWR_DVR" (at 196.85 93.98 0) (effects (font (size 1.27 1.27))))
  (property "Footprint" "KiCadCustomLibs:POWER2PIN" (at 190.5 92.71 0) (effects (font (size 1.27 1.27)) hide))
  (property "Datasheet" "" (at 190.5 92.71 0) (effects (font (size 1.27 1.27)) hide)) (pin "1") (pin "2"))

 (symbol (lib_id "VideoSwitchDVR-rescue:GND") (at 152.4 62.23 0) (unit 1) (in_bom yes) (on_board yes) (dnp no)
  (property "Reference" "#PWR10" (at 152.4 68.58 0) (effects (font (size 1.27 1.27)) hide))
  (property "Value" "GND" (at 152.4 66.04 0) (effects (font (size 1.27 1.27))))
  (property "Footprint" "" (at 152.4 62.23 0) (effects (font (size 1.27 1.27)) hide))
  (property "Datasheet" "" (at 152.4 62.23 0) (effects (font (size 1.27 1.27)) hide)) (pin "1"))

 (symbol (lib_id "VideoSwitchDVR-rescue:GND") (at 185.42 95.25 0) (unit 1) (in_bom yes) (on_board yes) (dnp no)
  (property "Reference" "#PWR13" (at 185.42 101.6 0) (effects (font (size 1.27 1.27)) hide))
  (property "Value" "GND" (at 185.42 99.06 0) (effects (font (size 1.27 1.27))))
  (property "Footprint" "" (at 185.42 95.25 0) (effects (font (size 1.27 1.27)) hide))
  (property "Datasheet" "" (at 185.42 95.25 0) (effects (font (size 1.27 1.27)) hide)) (pin "1"))

 (symbol (lib_id "VideoSwitchDVR-rescue:VCC") (at 138.43 58.42 0) (unit 1) (in_bom yes) (on_board yes) (dnp no)
  (property "Reference" "#PWR7" (at 138.43 62.23 0) (effects (font (size 1.27 1.27)) hide))
  (property "Value" "VCC" (at 138.43 54.61 0) (effects (font (size 1.27 1.27))))
  (property "Footprint" "" (at 138.43 58.42 0) (effects (font (size 1.27 1.27)) hide))
  (property "Datasheet" "" (at 138.43 58.42 0) (effects (font (size 1.27 1.27)) hide)) (pin "1"))

 (symbol (lib_id "VideoSwitchDVR-rescue:VCC") (at 140.97 90.17 0) (unit 1) (in_bom yes) (on_board yes) (dnp no)
  (property "Reference" "#PWR8" (at 140.97 93.98 0) (effects (font (size 1.27 1.27)) hide))
  (property "Value" "VCC" (at 140.97 86.36 0) (effects (font (size 1.27 1.27))))
  (property "Footprint" "" (at 140.97 90.17 0) (effects (font (size 1.27 1.27)) hide))
  (property "Datasheet" "" (at 140.97 90.17 0) (effects (font (size 1.27 1.27)) hide)) (pin "1"))

 (symbol (lib_id "VideoSwitchDVR-rescue:Conn_01x06") (at 97.79 109.22 180) (unit 1) (in_bom yes) (on_board yes) (dnp no)
  (property "Reference" "J6" (at 97.79 116.84 0) (effects (font (size 1.27 1.27))))
  (property "Value" "PROG" (at 97.79 99.06 0) (effects (font (size 1.27 1.27))))
  (property "Footprint" "KiCadCustomLibs:Pads_prog_6pin1.25mm" (at 97.79 109.22 0) (effects (font (size 1.27 1.27)) hide))
  (property "Datasheet" "" (at 97.79 109.22 0) (effects (font (size 1.27 1.27)) hide)) (pin "1") (pin "2") (pin "3") (pin "4") (pin "5") (pin "6"))

 (symbol (lib_id "VideoSwitchDVR-rescue:GND") (at 111.76 104.14 0) (unit 1) (in_bom yes) (on_board yes) (dnp no)
  (property "Reference" "#PWR4" (at 111.76 110.49 0) (effects (font (size 1.27 1.27)) hide))
  (property "Value" "GND" (at 111.76 107.95 0) (effects (font (size 1.27 1.27))))
  (property "Footprint" "" (at 111.76 104.14 0) (effects (font (size 1.27 1.27)) hide))
  (property "Datasheet" "" (at 111.76 104.14 0) (effects (font (size 1.27 1.27)) hide)) (pin "1"))

 (symbol (lib_id "VideoSwitchDVR-rescue:VCC") (at 111.76 101.6 0) (unit 1) (in_bom yes) (on_board yes) (dnp no)
  (property "Reference" "#PWR3" (at 111.76 105.41 0) (effects (font (size 1.27 1.27)) hide))
  (property "Value" "VCC" (at 111.76 97.79 0) (effects (font (size 1.27 1.27))))
  (property "Footprint" "" (at 111.76 101.6 0) (effects (font (size 1.27 1.27)) hide))
  (property "Datasheet" "" (at 111.76 101.6 0) (effects (font (size 1.27 1.27)) hide)) (pin "1"))

 (symbol (lib_id "VideoSwitchDVR-rescue:C") (at 173.99 93.98 0) (unit 1) (in_bom yes) (on_board yes) (dnp no)
  (property "Reference" "C5" (at 174.625 91.44 0) (effects (font (size 1.27 1.27)) (justify left)))
  (property "Value" "22uf" (at 174.625 96.52 0) (effects (font (size 1.27 1.27)) (justify left)))
  (property "Footprint" "Capacitors_SMD:C_0805" (at 174.9552 97.79 0) (effects (font (size 1.27 1.27)) hide))
  (property "Datasheet" "" (at 173.99 93.98 0) (effects (font (size 1.27 1.27)) hide)) (pin "1") (pin "2"))

 (symbol (lib_id "VideoSwitchDVR-rescue:R") (at 144.78 104.14 90) (unit 1) (in_bom yes) (on_board yes) (dnp no)
  (property "Reference" "R6" (at 144.78 102.108 90) (effects (font (size 1.27 1.27))))
  (property "Value" "1K" (at 144.78 104.14 90) (effects (font (size 1.27 1.27))))
  (property "Footprint" "Resistors_SMD:R_0603" (at 144.78 105.918 90) (effects (font (size 1.27 1.27)) hide))
  (property "Datasheet" "" (at 144.78 104.14 0) (effects (font (size 1.27 1.27)) hide)) (pin "1") (pin "2"))

 (symbol (lib_id "VideoSwitchDVR-rescue:Q_PMOS_GSD") (at 152.4 92.71 270) (mirror x) (unit 1) (in_bom yes) (on_board yes) (dnp no)
  (property "Reference" "Q1" (at 156.21 93.98 90) (effects (font (size 1.27 1.27)) (justify left)))
  (property "Value" "AO3415 (P)" (at 147.32 86.36 90) (effects (font (size 1.27 1.27)) (justify left)))
  (property "Footprint" "TO_SOT_Packages_SMD:SOT-23" (at 154.94 87.63 0) (effects (font (size 1.27 1.27)) hide))
  (property "Datasheet" "" (at 152.4 92.71 0) (effects (font (size 1.27 1.27)) hide)) (pin "1") (pin "2") (pin "3"))

 (symbol (lib_id "VideoSwitchDVR-rescue:R") (at 144.78 97.79 90) (unit 1) (in_bom yes) (on_board yes) (dnp no)
  (property "Reference" "R2" (at 144.78 95.758 90) (effects (font (size 1.27 1.27))))
  (property "Value" "100K" (at 144.78 97.79 90) (effects (font (size 1.27 1.27))))
  (property "Footprint" "Resistors_SMD:R_0603" (at 144.78 99.568 90) (effects (font (size 1.27 1.27)) hide))
  (property "Datasheet" "" (at 144.78 97.79 0) (effects (font (size 1.27 1.27)) hide)) (pin "1") (pin "2"))

 (symbol (lib_id "VideoSwitchDVR-rescue:Conn_01x02") (at 119.38 104.14 90) (unit 1) (in_bom yes) (on_board yes) (dnp no)
  (property "Reference" "J2" (at 116.84 104.14 90) (effects (font (size 1.27 1.27))))
  (property "Value" "Buttons" (at 120.65 101.6 90) (effects (font (size 1.27 1.27))))
  (property "Footprint" "KiCadCustomLibs:POWER2PIN" (at 119.38 104.14 0) (effects (font (size 1.27 1.27)) hide))
  (property "Datasheet" "" (at 119.38 104.14 0) (effects (font (size 1.27 1.27)) hide)) (pin "1") (pin "2"))

 (symbol (lib_id "VideoSwitchDVR-rescue:D_Schottky") (at 144.78 59.69 0) (unit 1) (in_bom yes) (on_board yes) (dnp no)
  (property "Reference" "D1" (at 144.78 57.15 0) (effects (font (size 1.27 1.27))))
  (property "Value" "B5819WS" (at 144.78 62.23 0) (effects (font (size 1.27 1.27))))
  (property "Footprint" "Diodes_SMD:D_SOD-323" (at 144.78 59.69 0) (effects (font (size 1.27 1.27)) hide))
  (property "Datasheet" "" (at 144.78 59.69 0) (effects (font (size 1.27 1.27)) hide)) (pin "1") (pin "2"))

 (symbol (lib_id "VideoSwitchDVR-rescue:+5V") (at 149.86 59.69 0) (unit 1) (in_bom yes) (on_board yes) (dnp no)
  (property "Reference" "#PWR9" (at 149.86 63.5 0) (effects (font (size 1.27 1.27)) hide))
  (property "Value" "+5V" (at 149.86 56.134 0) (effects (font (size 1.27 1.27))))
  (property "Footprint" "" (at 149.86 59.69 0) (effects (font (size 1.27 1.27)) hide))
  (property "Datasheet" "" (at 149.86 59.69 0) (effects (font (size 1.27 1.27)) hide)) (pin "1"))

 (symbol (lib_id "VideoSwitchDVR-rescue:R") (at 187.96 62.23 180) (unit 1) (in_bom yes) (on_board yes) (dnp no)
  (property "Reference" "R7" (at 185.928 62.23 90) (effects (font (size 1.27 1.27))))
  (property "Value" "4.7K" (at 187.96 62.23 90) (effects (font (size 1.27 1.27))))
  (property "Footprint" "Resistors_SMD:R_0603" (at 189.738 62.23 90) (effects (font (size 1.27 1.27)) hide))
  (property "Datasheet" "" (at 187.96 62.23 0) (effects (font (size 1.27 1.27)) hide)) (pin "1") (pin "2"))

 (symbol (lib_id "VideoSwitchDVR-rescue:R") (at 187.96 69.85 180) (unit 1) (in_bom yes) (on_board yes) (dnp no)
  (property "Reference" "R8" (at 185.928 69.85 90) (effects (font (size 1.27 1.27))))
  (property "Value" "47K" (at 187.96 69.85 90) (effects (font (size 1.27 1.27))))
  (property "Footprint" "Resistors_SMD:R_0603" (at 189.738 69.85 90) (effects (font (size 1.27 1.27)) hide))
  (property "Datasheet" "" (at 187.96 69.85 0) (effects (font (size 1.27 1.27)) hide)) (pin "1") (pin "2"))

 (symbol (lib_id "VideoSwitchDVR-rescue:+5V") (at 187.96 58.42 0) (unit 1) (in_bom yes) (on_board yes) (dnp no)
  (property "Reference" "#PWR14" (at 187.96 62.23 0) (effects (font (size 1.27 1.27)) hide))
  (property "Value" "+5V" (at 187.96 54.864 0) (effects (font (size 1.27 1.27))))
  (property "Footprint" "" (at 187.96 58.42 0) (effects (font (size 1.27 1.27)) hide))
  (property "Datasheet" "" (at 187.96 58.42 0) (effects (font (size 1.27 1.27)) hide)) (pin "1"))

 (symbol (lib_id "VideoSwitchDVR-rescue:GND") (at 187.96 73.66 0) (unit 1) (in_bom yes) (on_board yes) (dnp no)
  (property "Reference" "#PWR15" (at 187.96 80.01 0) (effects (font (size 1.27 1.27)) hide))
  (property "Value" "GND" (at 187.96 77.47 0) (effects (font (size 1.27 1.27))))
  (property "Footprint" "" (at 187.96 73.66 0) (effects (font (size 1.27 1.27)) hide))
  (property "Datasheet" "" (at 187.96 73.66 0) (effects (font (size 1.27 1.27)) hide)) (pin "1"))

 (symbol (lib_id "VideoSwitchDVR-rescue:Conn_01x01") (at 190.5 82.55 0) (unit 1) (in_bom yes) (on_board yes) (dnp no)
  (property "Reference" "J7" (at 190.5 80.01 0) (effects (font (size 1.27 1.27))))
  (property "Value" "SuperCap" (at 190.5 85.09 0) (effects (font (size 1.27 1.27))))
  (property "Footprint" "KiCadCustomLibs:ESC_PWR_PAD" (at 190.5 82.55 0) (effects (font (size 1.27 1.27)) hide))
  (property "Datasheet" "" (at 190.5 82.55 0) (effects (font (size 1.27 1.27)) hide)) (pin "1"))

 (symbol (lib_id "VideoSwitchDVR-rescue:VCC") (at 181.61 82.55 0) (unit 1) (in_bom yes) (on_board yes) (dnp no)
  (property "Reference" "#PWR12" (at 181.61 86.36 0) (effects (font (size 1.27 1.27)) hide))
  (property "Value" "VCC" (at 181.61 78.74 0) (effects (font (size 1.27 1.27))))
  (property "Footprint" "" (at 181.61 82.55 0) (effects (font (size 1.27 1.27)) hide))
  (property "Datasheet" "" (at 181.61 82.55 0) (effects (font (size 1.27 1.27)) hide)) (pin "1"))

 (sheet_instances (path "" (page "1"))))
